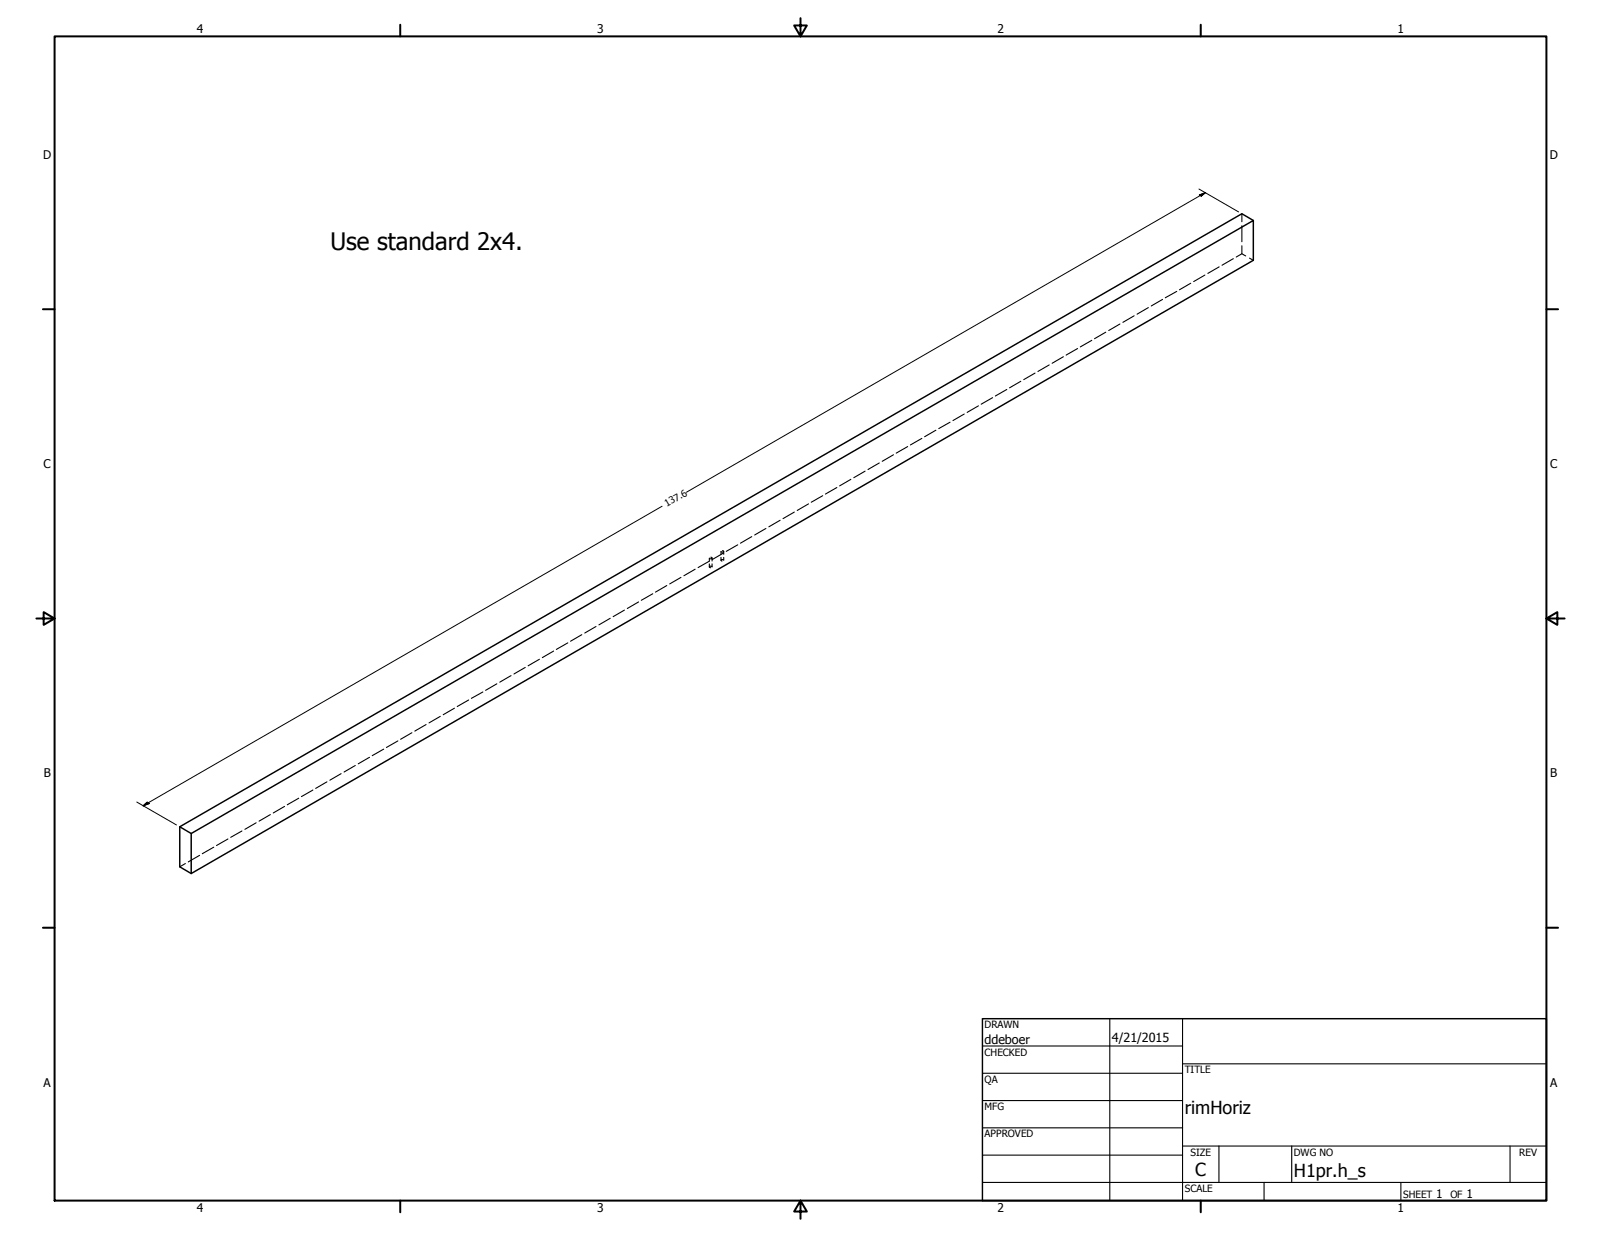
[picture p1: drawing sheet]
<svg xmlns="http://www.w3.org/2000/svg" width="559mm" height="432mm" viewBox="0 0 559 432" stroke-linecap="round" stroke-linejoin="round" font-family="sans-serif">
<!-- layer: Hidden (ANSI) -->
<g fill="none" stroke="#000" stroke-width=".38">
<path d="M433.5 74.6v2.8M433.5 78.8v5.6M415.6 98.9l-3.9 2.3M420.6 96l-4 2.3M425.5 93.2l-3.9 2.2M430.5 90.3l-4 2.3M433.5 85.8v2.8l-2 1.1M433.5 88.6l1.3 .7M436.1 90.1l1.4 .8M381.1 118.8l-4 2.3M386 116l-4 2.2M390.9 113.1l-3.9 2.3"/>
<path d="M395.9 110.2l-4 2.3M400.8 107.4l-3.9 2.3M405.8 104.5l-4 2.3M410.7 101.7l-4 2.2M346.5 138.8l-4 2.3M351.4 136l-4 2.2M356.3 133.1l-3.9 2.3M361.3 130.2l-4 2.3M366.2 127.4l-3.9 2.3M371.2 124.5l-4 2.3M376.1 121.7l-4 2.3M311.8 158.8l-3.9 2.2"/>
<path d="M316.8 155.9l-4 2.3M321.8 153l-4 2.3M326.6 150.2l-3.9 2.3M331.6 147.4l-3.9 2.2M336.5 144.5l-3.9 2.3M341.5 141.7l-3.9 2.3M277.2 178.8l-3.9 2.2M282.2 175.9l-3.9 2.3M287.1 173l-4 2.3M292.1 170.2l-4 2.3M297 167.3l-3.9 2.3M301.9 164.5l-3.9 2.3"/>
<path d="M306.9 161.6l-3.9 2.3M242.6 198.7l-3.9 2.3M247.6 194.8v1M247.6 196.8v1.1M247.6 195.9l-4 2.2M248.1 194.5a.31 .31 0 0 1 .4 .2 .31 .31 0 0 1-.2 .4l-.7-.2M248.5 197.8l-.5-.2-.4 .3 .4 .3M248.5 194.8v1M248.5 196.8v1.1M251.7 192.5v1M251.7 194.6v1M252.2 192.2a.28 .28 0 0 1 .3 .3 .28 .28 0 0 1-.3 .2l-.5-.1"/>
<path d="M252.5 195.5l-.2-.2a.39 .39 0 0 0-.4 0 .39 .39 0 0 0-.2 .4l.3 .1M252.5 193l-3.9 2.3M252.6 192.5v1M252.6 194.6v1M257.5 190.2l-4 2.3M262.4 187.3l-4 2.3M267.3 184.5l-3.9 2.3M272.3 181.6l-3.9 2.3M208 218.7l-3.9 2.3M213 215.8l-4 2.3M217.9 213l-3.9 2.3M222.9 210.1l-4 2.3"/>
<path d="M227.8 207.3l-4 2.2M232.7 204.4l-3.9 2.3M237.7 201.5l-4 2.3M173.4 238.7l-3.9 2.3M178.4 235.8l-4 2.3M183.3 233l-3.9 2.3M188.3 230.1l-4 2.3M193.2 227.3l-3.9 2.3M198.2 224.4l-4 2.3M203.1 221.6l-4 2.2M138.9 258.6l-4 2.3M143.8 255.8l-4 2.3"/>
<path d="M148.7 252.9l-3.9 2.3M153.7 250.1l-4 2.2M158.6 247.2l-3.9 2.3M163.6 244.3l-4 2.3M168.5 241.6l-4 2.2M104.3 278.6l-4 2.3M109.2 275.8l-4 2.3M114.1 272.9l-3.9 2.3M119.1 270.1l-4 2.3M124 267.2l-3.9 2.3M129 264.4l-4 2.2M133.9 261.5l-4 2.3"/>
<path d="M69.7 298.6l-4 2.3M74.6 295.7l-4 2.3M79.6 292.9l-4 2.2M84.5 290.1l-4 2.2M89.4 287.2l-3.9 2.3M94.4 284.4l-4 2.2M99.3 281.5l-3.9 2.3M64.7 301.4l-2 1.2"/>
</g>
<!-- layer: Visible (ANSI) -->
<path d="M437.5 77l-4-2.4-370.8 214v14l4 2.3M62.7 288.6l4 2.4 370.8-214v13.9l-370.8 214v-13.9" fill="none" stroke="#000" stroke-width=".51"/>
<!-- layer: Border (ANSI) -->
<g fill="none" stroke="#000" stroke-width=".7">
<path d="M19 12.7h520.8v406.4h-520.8zM139.7 8.6v4.1M279.4 6.3v6.4l-2.2-3.8h4.4l-2.2 3.8M419.1 8.6v4.1M15 107.9h4M539.8 107.9h4M12.7 215.9h6.3l-3.8-2.2v4.4l3.8-2.2M539.8 215.9l3.8 2.2v-4.4l-3.8 2.2h6.3M15 323.8h4M539.8 323.8h4M139.7 419.1v4.1M279.4 419.1l2.2 3.8h-4.4l2.2-3.8v6.3"/>
<path d="M419.1 419.1v4.1"/>
</g>
<!-- layer: Title (ANSI) -->
<g fill="none" stroke="#000" stroke-width=".38">
<path d="M387.3 355.6v63.5M412.7 355.6v63.5M342.9 365.1h69.8M342.9 374.6h69.8M412.7 371.3h127.1M342.9 384.2h69.8M342.9 393.7h69.8M342.9 412.7h196.9M342.9 403.2h69.8M412.7 400h127.1M425.4 400v12.7M441.2 412.7v6.4"/>
<path d="M450.8 400v12.7M488.9 412.7v6.4M527 400v12.7"/>
</g>
<path d="M342.9 355.6h196.9v63.5h-196.9z" fill="none" stroke="#000" stroke-width=".51"/>
<!-- layer: Dimension (ANSI) -->
<path d="M418.5 66l13.8 8M418.6 68.1l2.1-.9-1.4 1.3zM420.7 67.2l-181.1 104.6M231.1 176.7l-181.1 104.6M47.8 280l13.8 8M50 281.3l1.4-1.3 .7 .5z" fill="none" stroke="#000" stroke-width=".35"/>
<path d="M419.3 68.5l1.4-1.3zM418.6 68.1l2.1-.9-1.4 1.3zM50 281.3l1.4-1.3zM50 281.3l1.4-1.3 .7 .5z" fill="#000" stroke="#000" stroke-width=".35"/>
<text font-size="8.4" x="115.4" y="87.1">Use standard 2x4.</text>
<g font-size="6.3">
<text x="413.5" y="389">rimHoriz</text>
<text x="417.2" y="410.6">C</text>
<text x="451.6" y="410.7">H1pr.h_s</text>
</g>
<g font-size="4.4">
<text x="343.7" y="364.3">ddeboer</text>
<text x="388.1" y="363.7">4/21/2015</text>
</g>
<g font-size="4.2">
<text x="68.7" y="11.7">4</text>
<text x="208.4" y="11.7">3</text>
<text x="348.1" y="11.7">2</text>
<text x="487.8" y="11.7">1</text>
<text x="15.1" y="55.5">D</text>
<text x="540.9" y="55.5">D</text>
<text x="15.2" y="163.4">C</text>
<text x="541" y="163.4">C</text>
<text x="15.3" y="271.4">B</text>
<text x="541.1" y="271.4">B</text>
<text x="15.2" y="379.3">A</text>
<text x="541" y="379.3">A</text>
<text x="501.3" y="418.3">1</text>
<text x="511.8" y="418.3">1</text>
<text x="68.7" y="423.2">4</text>
<text x="208.4" y="423.2">3</text>
<text x="348.1" y="423.2">2</text>
<text x="487.8" y="423.2">1</text>
</g>
<g font-size="3.5">
<text x="343.7" y="358.9">DRAWN</text>
<text x="343.7" y="368.5">CHECKED</text>
<text x="413.5" y="374.6">TITLE</text>
<text x="343.7" y="378">QA</text>
<text x="343.7" y="387.5">MFG</text>
<text x="343.7" y="397.1">APPROVED</text>
<text x="415.5" y="403.4">SIZE</text>
<text x="451.6" y="403.4">DWG NO</text>
<text x="530.3" y="403.4">REV</text>
<text x="413.5" y="416.1">SCALE</text>
<text x="489.7" y="418.3">SHEET</text>
<text x="506.2" y="418.3">OF</text>
</g>
<text font-size="3.4" x="232.7" y="177" transform="rotate(-30 232.7 177)">137.6</text>
</svg>
